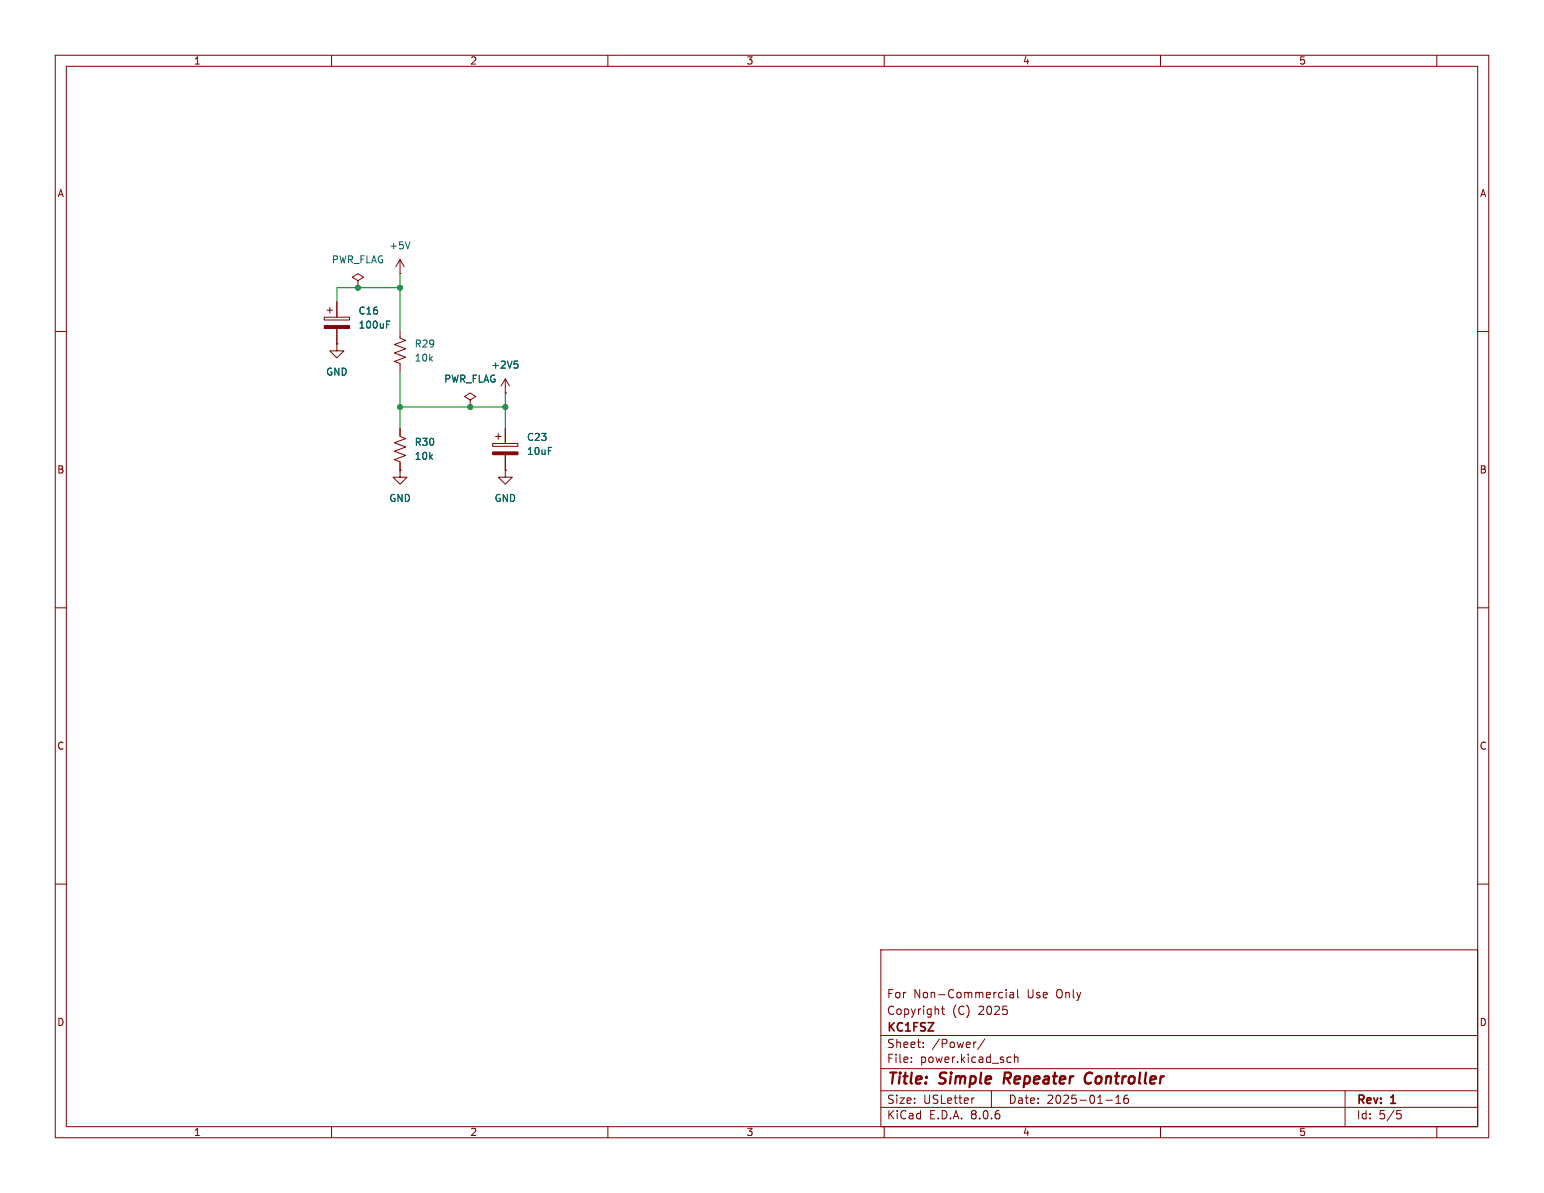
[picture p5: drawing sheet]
<svg xmlns="http://www.w3.org/2000/svg" width="279mm" height="216mm" viewBox="0 0 279 216" stroke-linecap="round" stroke-linejoin="round" font-family="sans-serif">
<g fill="none" stroke="#840000" stroke-width=".18">
<path d="M10 10h259.4v195.9h-259.4zM12 12h255.4v191.9h-255.4zM60 10v2M110 10v2M160 10v2M210 10v2M260 10v2M10 60h2M58.7 57.4h4.5v.5h-4.5zM59.2 56.1h1M59.7 55.6v1M61 54.6v2.8"/>
<path d="M61 59.4v2.8M64.8 50.8l1-.6-1-.7-1 .7 1 .6v1.3M64.8 52.1h.1M72.4 49.5h.1M72.4 59.7v1.5l1 .4-2 .8 2 .7-2 .8 2 .7-2 .8 1 .4v1.5M72.4 47l-.8 1.3M72.4 47v2.5M72.4 47l.8 1.3M267.4 60h2M61 62.2v1.3h1.2l-1.2 1.3-1.3-1.3h1.3M61 62.2h.1M72.4 77.5v1.5l1 .4-2 .7 2 .8-2 .8 2 .7-2 .8 1 .4v1.5"/>
<path d="M85.1 72.4l1-.6-1-.7-1 .7 1 .6v1.3M85.1 73.7h.1M89.7 79h1M90.2 78.5v1M91.4 71.1h.1M91.4 68.6l-.7 1.3M91.4 68.6v2.5M91.4 77.5v2.8M91.4 68.6l.8 1.3M72.4 85.1v1.3h1.3l-1.3 1.2-1.3-1.2h1.3M72.4 85.1h.1M89.2 80.3h4.5v.5h-4.5z"/>
<path d="M91.4 85.1v1.3h1.3l-1.3 1.2-1.2-1.2h1.2M91.4 85.1h.1M91.4 82.3v2.8M10 110h2M267.4 110h2M10 160h2M267.4 160h2M159.4 171.9h108v32h-108zM182.1 179.1v.1M182.1 179.6v1M182.8 179.7h.6v.9M183.4 179.9l-.5 .1a.29 .29 0 0 0-.2 .3 .29 .29 0 0 0 .2 .3l.5-.1"/>
<path d="M184.1 179.1v1.3l.3 .2M159.4 197.4h108M159.4 193.4h108M159.4 187.4h108M164.9 192.1v.2M164.9 191.4v.1M167.1 189.4v.2M167.1 188.7v.1M170.4 182.6h.5M170.6 182.1v1.3l.3 .2M176.3 198.7l-.3 .1M176.6 188.6l-.2 .1"/>
<path d="M178.2 188l-1.3 1.9M179.4 197.4v3M182.5 191.3l.4 .1M182.9 192.2l-.4 .1M183.6 191.4l.2-.1 .3 .1 .1 .9M183.6 190.8v1.5M200.1 199.1h1.2M201.9 199.7h.9M201.9 198.6l.5-.4v1.5M204.1 198.2a.59 .59 0 0 0-.7 .6v.6l.1 .2 .4 .1 .2-.2 .1-.5-.1-.2h-.5l-.2 .2M243.4 197.4v6.5M60 203.9v2"/>
<path d="M110 203.9v2M159.4 200.4h108M160 203.9v2M210 203.9v2M252.8 201h.7M252.9 201.6h.4l.3 .2-.2 .6-.5 .1M260 203.9v2"/>
</g>
<path d="M181.9 194.1l-.3 2M197.3 194.1a1.13 1.13 0 0 0-1 .7 1.13 1.13 0 0 0 .3 1.2l.2 .1 .5-.1" fill="none" stroke="#840000" stroke-width=".4"/>
<path d="M70 58.7h.4M70 58.1h.6M74.2 43.8l-.4 1.2M93.1 65.3h.6M93.5 65.8l.2 .3v.3l-.2 .2" fill="none" stroke="#006464" stroke-width=".18"/>
<g fill="#840000" stroke="#840000" stroke-width=".18">
<path d="M89.2 81.8h4.5v.5h-4.5z"/>
<path d="M58.7 58.9h4.5v.5h-4.5z"/>
</g>
<path d="M72.4 49.5v10.2M72.4 52.1h-11.4v2.5M72.4 67.3v10.2M72.4 73.7h19M91.4 71.1v6.4" fill="none" stroke="#009600" stroke-width=".18"/>
<g fill="#009600" stroke="#009600" stroke-width=".18">
<circle cx="72.4" cy="52.1" r=".46"/>
<circle cx="64.8" cy="52.1" r=".46"/>
<circle cx="85.1" cy="73.7" r=".46"/>
<circle cx="91.4" cy="73.7" r=".46"/>
<circle cx="72.4" cy="73.7" r=".46"/>
</g>
<g font-size="2.8" fill="#840000">
<text x="160.4" y="196.8">Title:</text>
<text x="170.1" y="196.8">Simple</text>
<text x="182.5" y="196.8">Repeater</text>
<text x="197.9" y="196.8">Controller</text>
</g>
<g font-size="2.1" fill="#840000">
<text x="160.4" y="183.9">Copyright</text>
<text x="160.4" y="180.9">For</text>
<text x="165.3" y="180.9">Non-Commercial</text>
<text x="172.3" y="183.9">(C)</text>
<text x="177.1" y="183.9">2025</text>
<text x="185.9" y="180.9">Use</text>
<text x="191.3" y="180.9">Only</text>
<text x="160.4" y="189.9">Sheet:</text>
<text x="160.4" y="187.1">KC1FSZ</text>
<text x="168.6" y="189.9">/Power/</text>
<text x="160.4" y="192.6">File:</text>
<text x="166.5" y="192.6">power.kicad_sch</text>
<text x="160.4" y="202.8">KiCad</text>
<text x="160.4" y="200">Size:</text>
<text x="167.1" y="200">USLetter</text>
<text x="168.1" y="202.8">E.D.A.</text>
<text x="175.7" y="202.8">8.0.6</text>
<text x="182.4" y="200">Date:</text>
<text x="189.4" y="200">2025-01-16</text>
<text x="245.4" y="200.2">Rev:</text>
<text x="245.4" y="202.8">Id:</text>
<text x="249.5" y="202.8">5/5</text>
<text x="251.8" y="200.2">1</text>
</g>
<g font-size="1.8" fill="#840000">
<text x="35" y="11.9">1</text>
<text x="85" y="11.9">2</text>
<text x="135" y="11.9">3</text>
<text x="185" y="11.9">4</text>
<text x="235" y="11.9">5</text>
<text x="10.3" y="35.9">A</text>
<text x="267.7" y="35.9">A</text>
<text x="10.3" y="85.9">B</text>
<text x="267.7" y="85.9">B</text>
<text x="10.3" y="135.9">C</text>
<text x="267.7" y="135.9">C</text>
<text x="10.3" y="185.9">D</text>
<text x="267.7" y="185.9">D</text>
<text x="35" y="205.8">1</text>
<text x="85" y="205.8">2</text>
<text x="135" y="205.8">3</text>
<text x="185" y="205.8">4</text>
<text x="235" y="205.8">5</text>
</g>
<g font-size="1.8" fill="#006464">
<text x="60" y="47.9">PWR_FLAG</text>
<text x="70.4" y="45.3">+5V</text>
<text x="64.8" y="59.7">100uF</text>
<text x="64.8" y="57.1">C16</text>
<text x="74.9" y="65.6">10k</text>
<text x="74.9" y="63.1">R29</text>
<text x="58.9" y="68.2">GND</text>
<text x="80.3" y="69.4">PWR_FLAG</text>
<text x="88.8" y="66.9">+2V5</text>
<text x="74.9" y="83.4">10k</text>
<text x="74.9" y="80.9">R30</text>
<text x="95.3" y="80">C23</text>
<text x="95.3" y="82.5">10uF</text>
<text x="70.4" y="91">GND</text>
<text x="89.4" y="91">GND</text>
</g>
</svg>
